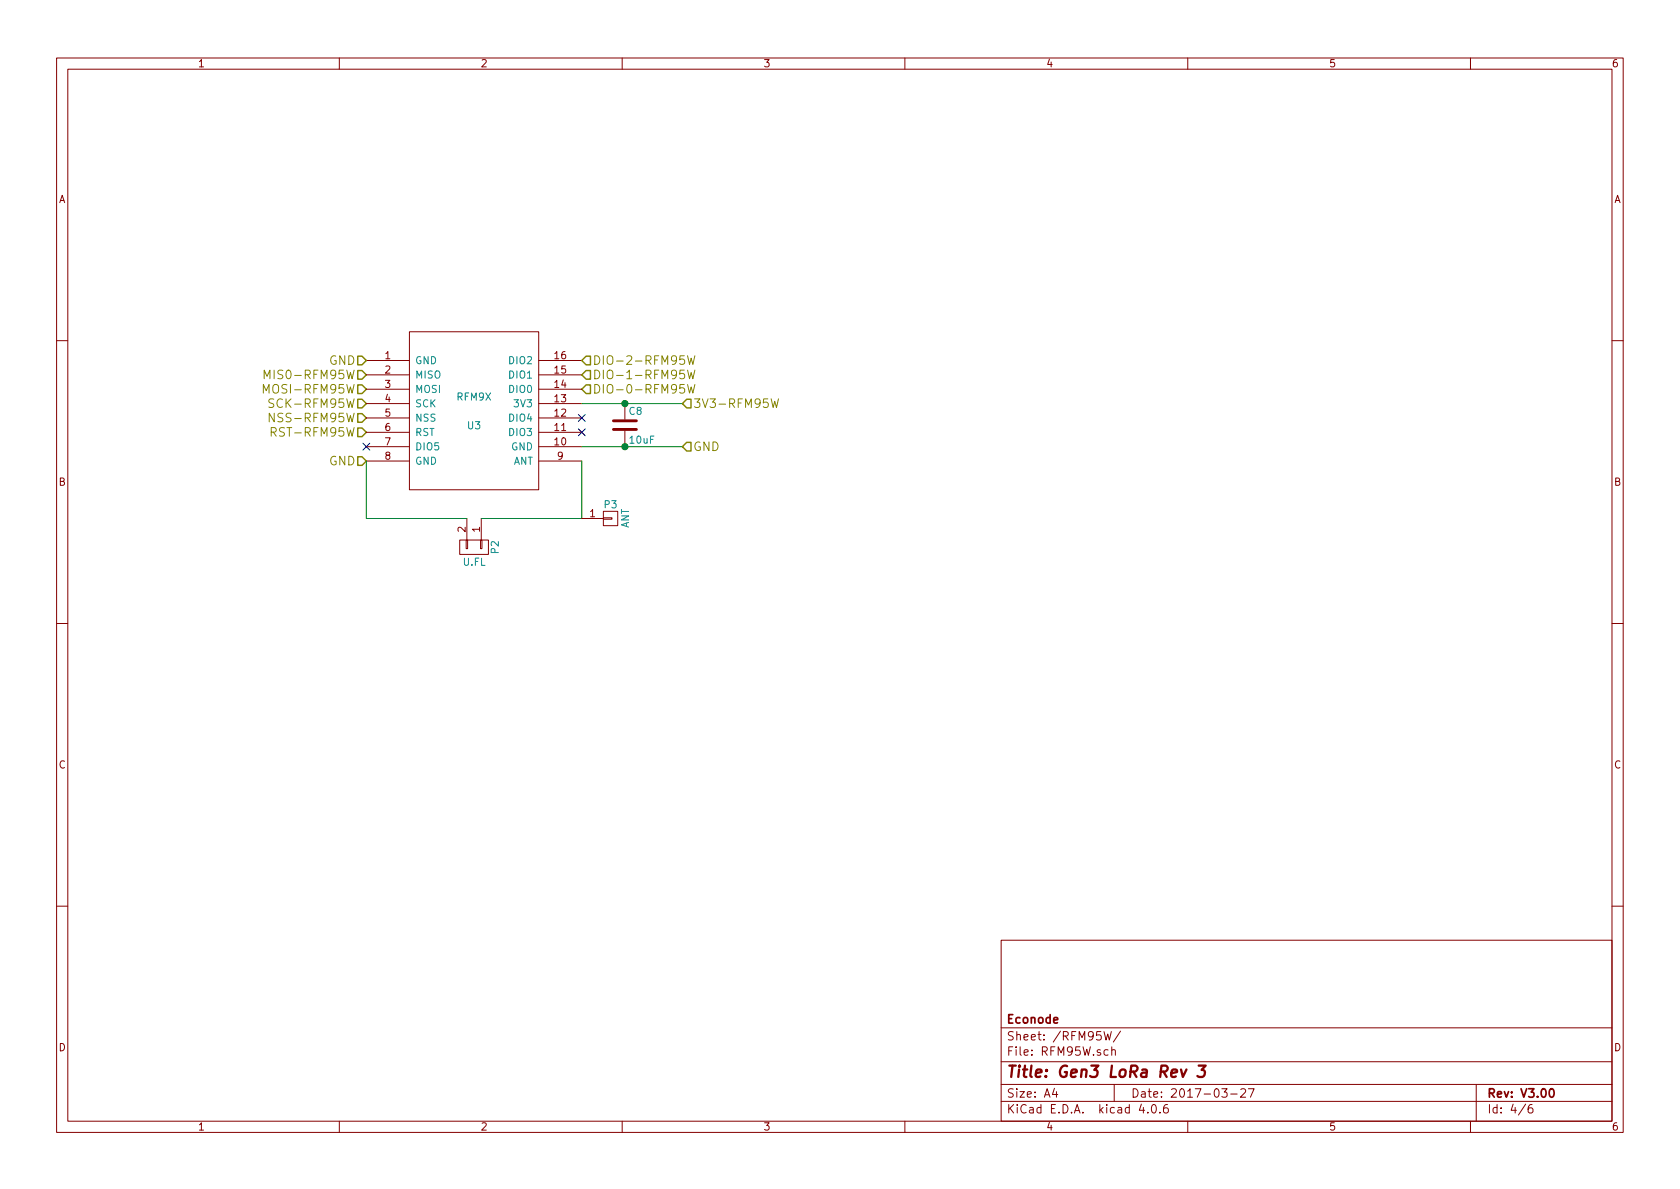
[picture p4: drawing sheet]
<svg xmlns="http://www.w3.org/2000/svg" width="297mm" height="210mm" viewBox="0 0 297 210" stroke-linecap="round" stroke-linejoin="round" font-family="sans-serif">
<g fill="none" stroke="#840000" stroke-width=".18">
<path d="M10 10.3h277v189.9h-277zM12 12.2h273v186.1h-273zM60 10.3v1.9M110 10.3v1.9M160 10.3v1.9M210 10.3v1.9M260 10.3v1.9M72.4 58.7h22.8v27.9h-22.8zM10 60.2h2M64.8 63.7h7.6M64.8 66.3h7.6M64.8 68.8h7.6"/>
<path d="M64.8 71.4h7.6M64.8 73.9h7.6M64.8 76.4h7.6M64.8 79h7.6M95.2 63.7h7.7M95.2 66.3h7.7M95.2 68.8h7.7M95.2 71.4h7.7M95.2 73.9h7.7M95.2 76.4h7.7M95.2 79h7.7M110.5 71.4v2.8"/>
<path d="M110.5 76.2v2.8M285 60.2h2M64.8 81.5h7.6M81.3 95.5h5.1v2.5h-5.1zM82.4 95.5h.3v1.5h-.3zM82.5 91.7v3.8M85 95.5h.2v1.5h-.2zM85.1 91.7v3.8M95.2 81.5h7.7M102.9 91.7h3.8M106.7 91.6h1.5v.2h-1.5zM106.7 90.4h2.5v2.6h-2.5z"/>
<path d="M10 110.3h2M285 110.3h2M10 160.2h2M177 166.3h108v32h-108zM285 160.2h2M60 198.3v1.9M110 198.3v1.9M160 198.3v1.9M177 194.8h108M177 191.8h108M177 187.8h108M177 181.8h108"/>
<path d="M186.4 192.5l-.3 1h.9M186.8 193v1M195.2 182.4l.4 1.5 .3-1.1 .2 1.1 .4-1.5M195.9 185.7l-.4-.1-.3 .3 .1 .6 .2 .1 .4-.1M196.6 185.7l.2-.1 .4 .1v.9M196.6 185.1v1.5M197 191.8v3M198.1 182.3l-1.3 2M201.8 195.2l-.4 1.1h1M202.9 196.7v.1M203.8 195.4l.1-.1a.81 .81 0 0 1 .6 .6 .81 .81 0 0 1-.3 .8l-.1 .1a.8 .8 0 0 1-.6-.6 .8 .8 0 0 1 .3-.8zM205.1 196.7v.1"/>
<path d="M206.4 195.3a.59 .59 0 0 0-.7 .7l.1 .7 .2 .1 .5-.1 .1-.5-.2-.2-.4-.1-.3 .3M210 198.3v1.9M216 192.5h1l-.5 .6 .4 .1v.7l-.2 .1-.7-.1M217.6 193.5h1.1M219.4 192.7l.2-.2h.4l.2 .5-.9 1h.9M220.7 192.5h1l-.6 1.5M260 198.3v1.9M261 191.8v6.5M269.7 195.2l-1.2 2M270.9 195.3a.59 .59 0 0 0-.7 .7l.1 .7 .2 .1 .5-.1v-.5l-.1-.2-.4-.1-.3 .3"/>
</g>
<path d="M274.1 192.7l.2-.2a.81 .81 0 0 1 .6 .6 .81 .81 0 0 1-.3 .8l-.2 .1a.79 .79 0 0 1-.3-1.3z" fill="none" stroke="#840000" stroke-width=".3"/>
<path d="M208.8 189.1l.3 1.3 .7-1.3M211.9 188.4h1.3l-.8 .8a.48 .48 0 0 1 .7 .4l-.1 .5-.2 .2-.8 .1-.3-.1" fill="none" stroke="#840000" stroke-width=".41"/>
<g fill="none" stroke="#848400" stroke-width=".18">
<path d="M46.6 69.5v-1.5l.5 1.1 .5-1.1v1.5M46.7 67v-1.5l.5 1 .5-1v1.5M48 76.4l.7-.1 .1-.2v-.3l-.3-.2h-.5v1.5M48.3 76.4l.5 .7M48.4 70.6a.62 .62 0 0 0-.8 .1v.4l.7 .4v.4a.62 .62 0 0 1-.8 .1M48.5 73.1v1.5l-.9-1.5v1.5M121 68h-.8v.7l.2-.1 .5 .1 .2 .2v.3l-.3 .3h-.4l-.2-.1M121 65.5h-.8v.7l.2-.2 .5 .1 .2 .2v.4l-.3 .3h-.4l-.2-.2M121 62.9h-.8v.7l.2-.1 .5 .1 .2 .2v.4l-.3 .2h-.4l-.2-.1M121.6 68l.3 1.5 .3-1.1 .3 1.1 .4-1.5M121.6 65.5l.3 1.5 .3-1.1 .3 1.1 .4-1.5M121.6 62.9l.3 1.5 .3-1.1 .3 1.1 .4-1.5"/>
<path d="M136.3 70.5l.4 1.6 .3-1.1 .3 1.1 .3-1.6"/>
</g>
<path d="M63.2 65.5h.8l.8 .8-.8 .8h-.8zM63.2 68.1h.8l.8 .7-.8 .8h-.8zM63.2 70.6h.8l.8 .8-.8 .7h-.8zM63.2 75.7h.8l.8 .7-.8 .8h-.8zM63.2 73.1h.8l.8 .8-.8 .8h-.8zM63.2 63h.8l.8 .7-.8 .8h-.8zM102.9 68.8l.7-.7h.8v1.5h-.8zM103.6 65.5h.8v1.6h-.8l-.7-.8zM103.6 63h.8v1.5h-.8l-.7-.8zM121.4 70.6h.8v1.5h-.8l-.8-.7zM121.4 78.2h.8v1.6h-.8l-.8-.8zM63.2 80.8h.8l.8 .7-.8 .8h-.8z" fill="none" stroke="#848400" stroke-width=".25"/>
<path d="M108.5 75.9h4M108.5 74.4h4" fill="none" stroke="#840000" stroke-width=".51"/>
<path d="M102.9 71.4h17.7M102.9 79h17.7M64.8 81.5v10.2h17.7M102.9 81.5v10.2h-17.8" fill="none" stroke="#008400" stroke-width=".18"/>
<g fill="#008400" stroke="#008400" stroke-width=".25">
<circle cx="110.5" cy="71.4" r=".51"/>
<circle cx="110.5" cy="79" r=".51"/>
</g>
<path d="M64.2 78.4l1.2 1.2M65.4 78.4l-1.2 1.2M102.3 73.3l1.2 1.2M102.3 75.8l1.2 1.3M103.5 73.3l-1.2 1.2M103.5 75.8l-1.2 1.3" fill="none" stroke="#000084" stroke-width=".18"/>
<text font-size="2.8" fill="#840000" x="178" y="190.5">Title: Gen3 LoRa Rev 3</text>
<g font-size="2.1" fill="#848400">
<text x="58.1" y="64.5">GND</text>
<text x="104.8" y="64.5">DIO-2-RFM95W</text>
<text x="47.8" y="69.6">MOSI-RFM95W</text>
<text x="48.2" y="67.1">MIS0-RFM95W</text>
<text x="104.8" y="69.6">DIO-0-RFM95W</text>
<text x="104.8" y="67.1">DIO-1-RFM95W</text>
<text x="48.7" y="72.1">SCK-RFM95W</text>
<text x="48.8" y="74.7">NSS-RFM95W</text>
<text x="48.9" y="77.2">RST-RFM95W</text>
<text x="122.6" y="72.1">3V3-RFM95W</text>
<text x="58.1" y="82.3">GND</text>
<text x="122.6" y="79.8">GND</text>
</g>
<g font-size="2.1" fill="#840000">
<text x="178" y="184">Sheet: /RFM95W/</text>
<text x="178" y="181">Econode</text>
<text x="178" y="186.7">File: RFM95W.sch</text>
<text x="178" y="196.9">KiCad E.D.A. kicad 4.0.6</text>
<text x="178" y="194.1">Size: A4</text>
<text x="200" y="194.1">Date: 2017-03-27</text>
<text x="263" y="194.1">Rev: V3.00</text>
<text x="263" y="196.9">Id: 4/6</text>
</g>
<g font-size="1.8" fill="#840000">
<text x="35" y="11.9">1</text>
<text x="85" y="11.9">2</text>
<text x="135" y="11.9">3</text>
<text x="185" y="11.9">4</text>
<text x="235" y="11.9">5</text>
<text x="285" y="11.9">6</text>
<text x="10.4" y="35.9">A</text>
<text x="285.4" y="35.9">A</text>
<text x="68.1" y="63.5">1</text>
<text x="98.1" y="63.5">16</text>
<text x="68.1" y="66">2</text>
<text x="68.1" y="68.6">3</text>
<text x="68.1" y="71.1">4</text>
<text x="98.1" y="71.1">13</text>
<text x="98.1" y="68.6">14</text>
<text x="98.1" y="66">15</text>
<text x="68.1" y="73.7">5</text>
<text x="68.1" y="76.2">6</text>
<text x="98.1" y="76.2">11</text>
<text x="98.1" y="73.7">12</text>
<text x="68.1" y="78.7">7</text>
<text x="68.1" y="81.3">8</text>
<text x="98.1" y="78.7">10</text>
<text x="98.6" y="81.3">9</text>
<text x="10.4" y="85.9">B</text>
<text x="285.4" y="85.9">B</text>
<text x="82.3" y="94.1" transform="rotate(-90 82.3 94.1)">2</text>
<text x="84.8" y="94.1" transform="rotate(-90 84.8 94.1)">1</text>
<text x="104.3" y="91.4">1</text>
<text x="10.4" y="135.9">C</text>
<text x="285.4" y="135.9">C</text>
<text x="10.4" y="185.9">D</text>
<text x="285.4" y="185.9">D</text>
<text x="35" y="199.9">1</text>
<text x="85" y="199.9">2</text>
<text x="135" y="199.9">3</text>
<text x="185" y="199.9">4</text>
<text x="235" y="199.9">5</text>
<text x="285" y="199.9">6</text>
</g>
<g font-size="1.8" fill="#008484">
<text x="73.4" y="64.4">GND</text>
<text x="90.1" y="64.4">DIO2</text>
<text x="73.4" y="66.9">MISO</text>
<text x="73.4" y="69.5">MOSI</text>
<text x="80.8" y="70.8">RFM9X</text>
<text x="90.1" y="69.5">DIO0</text>
<text x="90.1" y="66.9">DIO1</text>
<text x="73.4" y="72">SCK</text>
<text x="73.4" y="74.5">NSS</text>
<text x="73.4" y="77.1">RST</text>
<text x="82.7" y="75.9">U3</text>
<text x="90.1" y="77.1">DIO3</text>
<text x="90.1" y="74.5">DIO4</text>
<text x="91.1" y="72">3V3</text>
<text x="111.3" y="73.3">C8</text>
<text x="73.4" y="79.6">DIO5</text>
<text x="73.4" y="82.2">GND</text>
<text x="90.3" y="79.6">GND</text>
<text x="90.6" y="82.2">ANT</text>
<text x="111.4" y="78.4">10uF</text>
<text x="106.9" y="89.9">P3</text>
<text x="111.2" y="93.5" transform="rotate(-90 111.2 93.5)">ANT</text>
<text x="81.9" y="100">U.FL</text>
<text x="88.2" y="97.8" transform="rotate(-90 88.2 97.8)">P2</text>
</g>
</svg>
